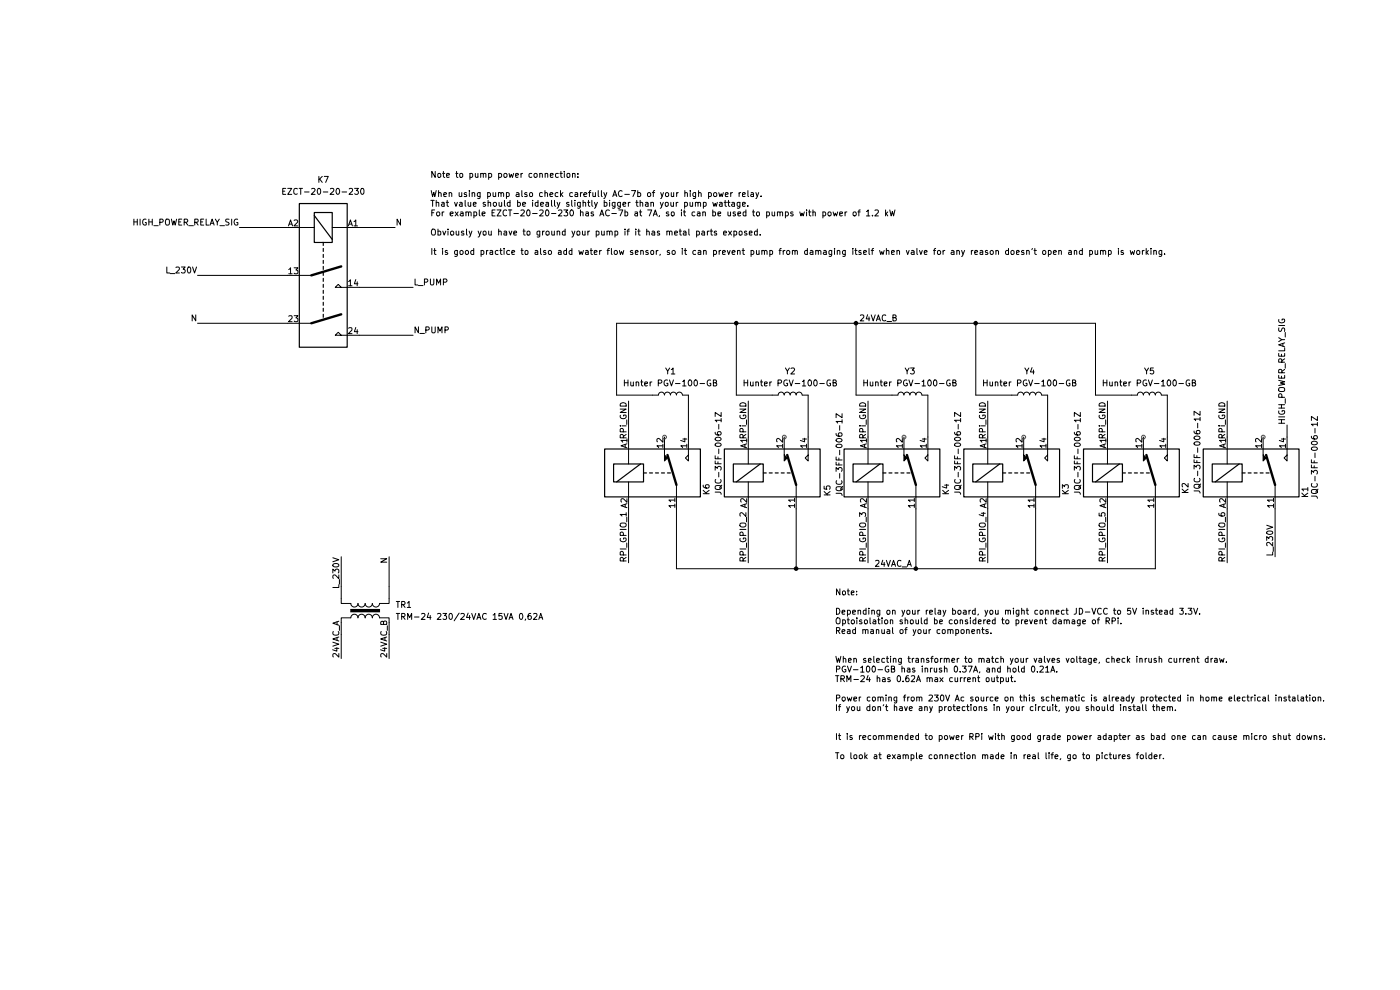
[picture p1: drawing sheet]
(kicad_sch
 (version 20250114)
 (generator "eeschema")
 (generator_version "9.0")
 (paper "A4")
 (title_block
  (title "Connection schema of irrigation system")
  (date "2026-09-27")
  (rev "1"))
 (lib_symbols
  (symbol "Device:L"
   (pin_numbers (hide yes))
   (pin_names
    (offset 1.016) (hide yes)) (exclude_from_sim no) (in_bom yes) (on_board yes)
   (property "Reference" "L" (at -1.27 0 90) (effects (font (size 1.27 1.27))))
   (property "Value" "L" (at 1.905 0 90) (effects (font (size 1.27 1.27))))
   (property "Footprint" "" (at 0 0 0) (effects (font (size 1.27 1.27)) (hide yes)))
   (property "Datasheet" "~" (at 0 0 0) (effects (font (size 1.27 1.27)) (hide yes)))
   (property "Description" "Inductor" (at 0 0 0) (effects (font (size 1.27 1.27)) (hide yes)))
   (symbol "L_0_1"
    (arc (start 0 2.54) (mid 0.6323 1.905) (end 0 1.27) (stroke (width 0) (type default)) (fill (type none)))
    (arc (start 0 1.27) (mid 0.6323 0.635) (end 0 0) (stroke (width 0) (type default)) (fill (type none)))
    (arc (start 0 0) (mid 0.6323 -0.635) (end 0 -1.27) (stroke (width 0) (type default)) (fill (type none)))
    (arc (start 0 -1.27) (mid 0.6323 -1.905) (end 0 -2.54) (stroke (width 0) (type default)) (fill (type none))))
   (symbol "L_1_1"
    (pin passive line (at 0 3.81 270) (length 1.27) (name "1" (effects (font (size 1.27 1.27)))) (number "1" (effects (font (size 1.27 1.27)))))
    (pin passive line (at 0 -3.81 90) (length 1.27) (name "2" (effects (font (size 1.27 1.27)))) (number "2" (effects (font (size 1.27 1.27))))))
   (embedded_fonts no))
  (symbol "Relay:JQC-3FF-006-1Z" (exclude_from_sim no) (in_bom yes) (on_board yes)
   (property "Reference" "K" (at 11.43 3.81 0) (effects (font (size 1.27 1.27)) (justify left)))
   (property "Value" "JQC-3FF-006-1Z" (at 11.43 1.27 0) (effects (font (size 1.27 1.27)) (justify left)))
   (property "Footprint" "Relay_THT:Relay_SPDT_Hongfa_JQC-3FF_0XX-1Z" (at 11.43 -1.27 0) (effects (font (size 1.27 1.27)) (justify left) (hide yes)))
   (property "Datasheet" "https://www.digikey.com/htmldatasheets/production/2071105/0/0/1/JQC-3FF.pdf" (at 0 0 0) (effects (font (size 1.27 1.27)) (hide yes)))
   (property "Description" "Subminiature High Power SPDT Relay, 6V Coil nom. 0.36W, 10A switching current, max 10A@277VAC/28VDC" (at 0 0 0) (effects (font (size 1.27 1.27)) (hide yes)))
   (symbol "JQC-3FF-006-1Z_0_0"
    (polyline (pts (xy 7.62 5.08) (xy 7.62 2.54) (xy 6.985 3.175) (xy 7.62 3.81)) (stroke (width 0) (type default)) (fill (type none))))
   (symbol "JQC-3FF-006-1Z_0_1"
    (rectangle (start -10.16 5.08) (end 10.16 -5.08) (stroke (width 0.254) (type default)) (fill (type background)))
    (rectangle (start -8.255 1.905) (end -1.905 -1.905) (stroke (width 0.254) (type default)) (fill (type none)))
    (polyline (pts (xy -7.62 -1.905) (xy -2.54 1.905)) (stroke (width 0.254) (type default)) (fill (type none)))
    (polyline (pts (xy -5.08 5.08) (xy -5.08 1.905)) (stroke (width 0) (type default)) (fill (type none)))
    (polyline (pts (xy -5.08 -5.08) (xy -5.08 -1.905)) (stroke (width 0) (type default)) (fill (type none)))
    (polyline (pts (xy -1.905 0) (xy -1.27 0)) (stroke (width 0.254) (type default)) (fill (type none)))
    (polyline (pts (xy -0.635 0) (xy 0 0)) (stroke (width 0.254) (type default)) (fill (type none)))
    (polyline (pts (xy 0.635 0) (xy 1.27 0)) (stroke (width 0.254) (type default)) (fill (type none)))
    (polyline (pts (xy 1.905 0) (xy 2.54 0)) (stroke (width 0.254) (type default)) (fill (type none)))
    (polyline (pts (xy 2.54 5.08) (xy 2.54 2.54) (xy 3.175 3.175) (xy 2.54 3.81)) (stroke (width 0) (type default)) (fill (type outline)))
    (polyline (pts (xy 3.175 0) (xy 3.81 0)) (stroke (width 0.254) (type default)) (fill (type none)))
    (polyline (pts (xy 5.08 -2.54) (xy 3.175 3.81)) (stroke (width 0.508) (type default)) (fill (type none)))
    (polyline (pts (xy 5.08 -2.54) (xy 5.08 -5.08)) (stroke (width 0) (type default)) (fill (type none))))
   (symbol "JQC-3FF-006-1Z_1_1"
    (pin passive line (at -5.08 7.62 270) (length 2.54) (name "~" (effects (font (size 1.27 1.27)))) (number "A1" (effects (font (size 1.27 1.27)))))
    (pin passive line (at -5.08 -7.62 90) (length 2.54) (name "~" (effects (font (size 1.27 1.27)))) (number "A2" (effects (font (size 1.27 1.27)))))
    (pin passive line (at 2.54 7.62 270) (length 2.54) (name "~" (effects (font (size 1.27 1.27)))) (number "12" (effects (font (size 1.27 1.27)))))
    (pin passive line (at 5.08 -7.62 90) (length 2.54) (name "~" (effects (font (size 1.27 1.27)))) (number "11" (effects (font (size 1.27 1.27)))))
    (pin passive line (at 7.62 7.62 270) (length 2.54) (name "~" (effects (font (size 1.27 1.27)))) (number "14" (effects (font (size 1.27 1.27))))))
   (embedded_fonts no))
  (symbol "Relay:Relay_DPST-NO" (exclude_from_sim no) (in_bom yes) (on_board yes)
   (property "Reference" "K" (at 16.51 3.81 0) (effects (font (size 1.27 1.27)) (justify left)))
   (property "Value" "Relay_DPST-NO" (at 16.51 1.27 0) (effects (font (size 1.27 1.27)) (justify left)))
   (property "Footprint" "" (at 16.51 -1.27 0) (effects (font (size 1.27 1.27)) (justify left) (hide yes)))
   (property "Datasheet" "~" (at 0 0 0) (effects (font (size 1.27 1.27)) (hide yes)))
   (property "Description" "Relay DPST, monostable, normally open, EN50005" (at 0 0 0) (effects (font (size 1.27 1.27)) (hide yes)))
   (symbol "Relay_DPST-NO_0_1"
    (rectangle (start -15.24 5.08) (end 15.24 -5.08) (stroke (width 0.254) (type default)) (fill (type background)))
    (rectangle (start -13.335 1.905) (end -6.985 -1.905) (stroke (width 0.254) (type default)) (fill (type none)))
    (polyline (pts (xy -12.7 -1.905) (xy -7.62 1.905)) (stroke (width 0.254) (type default)) (fill (type none)))
    (polyline (pts (xy -10.16 5.08) (xy -10.16 1.905)) (stroke (width 0) (type default)) (fill (type none)))
    (polyline (pts (xy -10.16 -5.08) (xy -10.16 -1.905)) (stroke (width 0) (type default)) (fill (type none)))
    (polyline (pts (xy -6.985 0) (xy -6.35 0)) (stroke (width 0.254) (type default)) (fill (type none)))
    (polyline (pts (xy -5.715 0) (xy -5.08 0)) (stroke (width 0.254) (type default)) (fill (type none)))
    (polyline (pts (xy -4.445 0) (xy -3.81 0)) (stroke (width 0.254) (type default)) (fill (type none)))
    (polyline (pts (xy -3.175 0) (xy -2.54 0)) (stroke (width 0.254) (type default)) (fill (type none)))
    (polyline (pts (xy -1.905 0) (xy -1.27 0)) (stroke (width 0.254) (type default)) (fill (type none)))
    (polyline (pts (xy -0.635 0) (xy 0 0)) (stroke (width 0.254) (type default)) (fill (type none)))
    (polyline (pts (xy 0 -2.54) (xy -1.905 3.81)) (stroke (width 0.508) (type default)) (fill (type none)))
    (polyline (pts (xy 0 -2.54) (xy 0 -5.08)) (stroke (width 0) (type default)) (fill (type none)))
    (polyline (pts (xy 0.635 0) (xy 1.27 0)) (stroke (width 0.254) (type default)) (fill (type none)))
    (polyline (pts (xy 1.905 0) (xy 2.54 0)) (stroke (width 0.254) (type default)) (fill (type none)))
    (polyline (pts (xy 2.54 5.08) (xy 2.54 2.54) (xy 1.905 3.175) (xy 2.54 3.81)) (stroke (width 0) (type default)) (fill (type none)))
    (polyline (pts (xy 3.175 0) (xy 3.81 0)) (stroke (width 0.254) (type default)) (fill (type none)))
    (polyline (pts (xy 4.445 0) (xy 5.08 0)) (stroke (width 0.254) (type default)) (fill (type none)))
    (polyline (pts (xy 5.715 0) (xy 6.35 0)) (stroke (width 0.254) (type default)) (fill (type none)))
    (polyline (pts (xy 6.985 0) (xy 7.62 0)) (stroke (width 0.254) (type default)) (fill (type none)))
    (polyline (pts (xy 8.255 0) (xy 8.89 0)) (stroke (width 0.254) (type default)) (fill (type none)))
    (polyline (pts (xy 10.16 -2.54) (xy 8.255 3.81)) (stroke (width 0.508) (type default)) (fill (type none)))
    (polyline (pts (xy 10.16 -2.54) (xy 10.16 -5.08)) (stroke (width 0) (type default)) (fill (type none)))
    (polyline (pts (xy 12.7 5.08) (xy 12.7 2.54) (xy 12.065 3.175) (xy 12.7 3.81)) (stroke (width 0) (type default)) (fill (type none))))
   (symbol "Relay_DPST-NO_1_1"
    (pin passive line (at -10.16 7.62 270) (length 2.54) (name "~" (effects (font (size 1.27 1.27)))) (number "A1" (effects (font (size 1.27 1.27)))))
    (pin passive line (at -10.16 -7.62 90) (length 2.54) (name "~" (effects (font (size 1.27 1.27)))) (number "A2" (effects (font (size 1.27 1.27)))))
    (pin passive line (at 0 -7.62 90) (length 2.54) (name "~" (effects (font (size 1.27 1.27)))) (number "13" (effects (font (size 1.27 1.27)))))
    (pin passive line (at 2.54 7.62 270) (length 2.54) (name "~" (effects (font (size 1.27 1.27)))) (number "14" (effects (font (size 1.27 1.27)))))
    (pin passive line (at 10.16 -7.62 90) (length 2.54) (name "~" (effects (font (size 1.27 1.27)))) (number "23" (effects (font (size 1.27 1.27)))))
    (pin passive line (at 12.7 7.62 270) (length 2.54) (name "~" (effects (font (size 1.27 1.27)))) (number "24" (effects (font (size 1.27 1.27))))))
   (embedded_fonts no))
  (symbol "Transformer:TRANSF1"
   (pin_numbers (hide yes))
   (pin_names
    (offset 0)) (exclude_from_sim no) (in_bom yes) (on_board yes)
   (property "Reference" "TR" (at 0 6.35 0) (effects (font (size 1.27 1.27))))
   (property "Value" "TRANSF1" (at 0 -6.35 0) (effects (font (size 1.27 1.27))))
   (property "Footprint" "" (at 0 0 0) (effects (font (size 1.27 1.27)) (hide yes)))
   (property "Datasheet" "" (at 0 0 0) (effects (font (size 1.27 1.27)) (hide yes)))
   (property "Description" "" (at 0 0 0) (effects (font (size 1.27 1.27)) (hide yes)))
   (symbol "TRANSF1_0_1"
    (polyline (pts (xy -2.54 5.08) (xy -1.524 5.08) (xy -1.524 3.048)) (stroke (width 0.1524) (type default)) (fill (type none)))
    (arc (start -1.524 3.048) (mid -0.7653 2.286) (end -1.524 1.524) (stroke (width 0.2032) (type default)) (fill (type none)))
    (arc (start -1.524 1.524) (mid -0.7653 0.762) (end -1.524 0) (stroke (width 0.2032) (type default)) (fill (type none)))
    (arc (start -1.524 0) (mid -0.7653 -0.762) (end -1.524 -1.524) (stroke (width 0.2032) (type default)) (fill (type none)))
    (arc (start -1.524 -1.524) (mid -0.7653 -2.286) (end -1.524 -3.048) (stroke (width 0.2032) (type default)) (fill (type none)))
    (polyline (pts (xy -1.524 -3.048) (xy -1.524 -5.08) (xy -2.54 -5.08)) (stroke (width 0.1524) (type default)) (fill (type none)))
    (rectangle (start -0.254 3.048) (end 0.254 -3.048) (stroke (width 0.0254) (type default)) (fill (type outline)))
    (polyline (pts (xy 1.524 3.048) (xy 1.524 5.08) (xy 2.54 5.08)) (stroke (width 0.1524) (type default)) (fill (type none)))
    (arc (start 1.524 1.524) (mid 0.7653 2.286) (end 1.524 3.048) (stroke (width 0.2032) (type default)) (fill (type none)))
    (arc (start 1.524 0) (mid 0.7653 0.762) (end 1.524 1.524) (stroke (width 0.2032) (type default)) (fill (type none)))
    (arc (start 1.524 -1.524) (mid 0.7653 -0.762) (end 1.524 0) (stroke (width 0.2032) (type default)) (fill (type none)))
    (arc (start 1.524 -3.048) (mid 0.7653 -2.286) (end 1.524 -1.524) (stroke (width 0.2032) (type default)) (fill (type none)))
    (polyline (pts (xy 2.54 -5.08) (xy 1.524 -5.08) (xy 1.524 -3.048)) (stroke (width 0.1524) (type default)) (fill (type none))))
   (symbol "TRANSF1_1_1"
    (pin passive line (at -5.08 5.08 0) (length 2.54) (name "~" (effects (font (size 1.27 1.27)))) (number "1" (effects (font (size 1.27 1.27)))))
    (pin passive line (at -5.08 -5.08 0) (length 2.54) (name "~" (effects (font (size 1.27 1.27)))) (number "2" (effects (font (size 1.27 1.27)))))
    (pin passive line (at 5.08 5.08 180) (length 2.54) (name "~" (effects (font (size 1.27 1.27)))) (number "4" (effects (font (size 1.27 1.27)))))
    (pin passive line (at 5.08 -5.08 180) (length 2.54) (name "~" (effects (font (size 1.27 1.27)))) (number "3" (effects (font (size 1.27 1.27))))))
   (embedded_fonts no)))
 (text "Note to pump power connection:\n\nWhen using pump also check carefully AC-7b of your high power relay.\nThat value should be ideally slightly bigger than your pump wattage.\nFor example EZCT-20-20-230 has AC-7b at 7A, so it can be used to pumps with power of 1.2 kW\n\nObviously you have to ground your pump if it has metal parts exposed.\n\nIt is good practice to also add water flow sensor, so it can prevent pump from damaging itself when valve for any reason doesn't open and pump is working.\n"
  (exclude_from_sim no)
  (at 91.186 45.466 0)
  (effects (font (size 1.27 1.27)) (justify left)))
 (text "Note:\n\nDepending on your relay board, you might connect JD-VCC to 5V instead 3.3V.\nOptoisolation should be considered to prevent damage of RPi.\nRead manual of your components.\n\n\nWhen selecting transformer to match your valves voltage, check inrush current draw.\nPGV-100-GB has inrush 0.37A, and hold 0.21A.\nTRM-24 has 0.62A max current output.\n\nPower coming from 230V Ac source on this schematic is already protected in home electrical instalation.\nIf you don't have any protections in your circuit, you should install them.\n\n\nIt is recommended to power RPi with good grade power adapter as bad one can cause micro shut downs.\n\nTo look at example connection made in real life, go to pictures folder.\n"
  (exclude_from_sim no)
  (at 177.038 143.256 0)
  (effects (font (size 1.27 1.27)) (justify left)))
 (junction
  (at 181.61 68.58)
  (diameter 0)
  (color 0 0 0 0))
 (junction
  (at 156.21 68.58)
  (diameter 0)
  (color 0 0 0 0))
 (junction
  (at 168.91 120.65)
  (diameter 0)
  (color 0 0 0 0))
 (junction
  (at 207.01 68.58)
  (diameter 0)
  (color 0 0 0 0))
 (junction
  (at 219.71 120.65)
  (diameter 0)
  (color 0 0 0 0))
 (junction
  (at 194.31 120.65)
  (diameter 0)
  (color 0 0 0 0))
 (wire
  (pts (xy 143.51 120.65) (xy 143.51 107.95))
  (stroke (width 0) (type default)))
 (wire
  (pts (xy 181.61 83.82) (xy 189.23 83.82))
  (stroke (width 0) (type default)))
 (wire
  (pts (xy 50.8 48.26) (xy 60.96 48.26))
  (stroke (width 0) (type default)))
 (wire
  (pts (xy 130.81 83.82) (xy 138.43 83.82))
  (stroke (width 0) (type default)))
 (wire
  (pts (xy 184.15 85.09) (xy 184.15 92.71))
  (stroke (width 0) (type default)))
 (wire
  (pts (xy 72.39 118.11) (xy 72.39 124.46))
  (stroke (width 0) (type default)))
 (wire
  (pts (xy 82.55 118.11) (xy 82.55 124.46))
  (stroke (width 0) (type default)))
 (wire
  (pts (xy 209.55 85.09) (xy 209.55 92.71))
  (stroke (width 0) (type default)))
 (wire
  (pts (xy 41.91 68.58) (xy 60.96 68.58))
  (stroke (width 0) (type default)))
 (wire
  (pts (xy 156.21 83.82) (xy 163.83 83.82))
  (stroke (width 0) (type default)))
 (wire
  (pts (xy 232.41 83.82) (xy 232.41 68.58))
  (stroke (width 0) (type default)))
 (wire
  (pts (xy 181.61 68.58) (xy 181.61 83.82))
  (stroke (width 0) (type default)))
 (wire
  (pts (xy 168.91 107.95) (xy 168.91 120.65))
  (stroke (width 0) (type default)))
 (wire
  (pts (xy 72.39 134.62) (xy 72.39 139.7))
  (stroke (width 0) (type default)))
 (wire
  (pts (xy 222.25 83.82) (xy 222.25 92.71))
  (stroke (width 0) (type default)))
 (wire
  (pts (xy 247.65 83.82) (xy 247.65 92.71))
  (stroke (width 0) (type default)))
 (wire
  (pts (xy 207.01 83.82) (xy 207.01 68.58))
  (stroke (width 0) (type default)))
 (wire
  (pts (xy 209.55 107.95) (xy 209.55 119.38))
  (stroke (width 0) (type default)))
 (wire
  (pts (xy 196.85 83.82) (xy 196.85 92.71))
  (stroke (width 0) (type default)))
 (wire
  (pts (xy 76.2 48.26) (xy 83.82 48.26))
  (stroke (width 0) (type default)))
 (wire
  (pts (xy 76.2 71.12) (xy 87.63 71.12))
  (stroke (width 0) (type default)))
 (wire
  (pts (xy 184.15 107.95) (xy 184.15 119.38))
  (stroke (width 0) (type default)))
 (wire
  (pts (xy 260.35 107.95) (xy 260.35 119.38))
  (stroke (width 0) (type default)))
 (wire
  (pts (xy 156.21 68.58) (xy 181.61 68.58))
  (stroke (width 0) (type default)))
 (wire
  (pts (xy 158.75 85.09) (xy 158.75 92.71))
  (stroke (width 0) (type default)))
 (wire
  (pts (xy 146.05 83.82) (xy 146.05 92.71))
  (stroke (width 0) (type default)))
 (wire
  (pts (xy 219.71 120.65) (xy 194.31 120.65))
  (stroke (width 0) (type default)))
 (wire
  (pts (xy 260.35 85.09) (xy 260.35 92.71))
  (stroke (width 0) (type default)))
 (wire
  (pts (xy 130.81 68.58) (xy 156.21 68.58))
  (stroke (width 0) (type default)))
 (wire
  (pts (xy 156.21 68.58) (xy 156.21 83.82))
  (stroke (width 0) (type default)))
 (wire
  (pts (xy 207.01 68.58) (xy 232.41 68.58))
  (stroke (width 0) (type default)))
 (wire
  (pts (xy 133.35 119.38) (xy 133.35 107.95))
  (stroke (width 0) (type default)))
 (wire
  (pts (xy 130.81 83.82) (xy 130.81 68.58))
  (stroke (width 0) (type default)))
 (wire
  (pts (xy 82.55 134.62) (xy 82.55 139.7))
  (stroke (width 0) (type default)))
 (wire
  (pts (xy 245.11 120.65) (xy 219.71 120.65))
  (stroke (width 0) (type default)))
 (wire
  (pts (xy 270.51 107.95) (xy 270.51 118.11))
  (stroke (width 0) (type default)))
 (wire
  (pts (xy 41.91 58.42) (xy 60.96 58.42))
  (stroke (width 0) (type default)))
 (wire
  (pts (xy 207.01 83.82) (xy 214.63 83.82))
  (stroke (width 0) (type default)))
 (wire
  (pts (xy 171.45 83.82) (xy 171.45 92.71))
  (stroke (width 0) (type default)))
 (wire
  (pts (xy 194.31 107.95) (xy 194.31 120.65))
  (stroke (width 0) (type default)))
 (wire
  (pts (xy 158.75 119.38) (xy 158.75 107.95))
  (stroke (width 0) (type default)))
 (wire
  (pts (xy 219.71 107.95) (xy 219.71 120.65))
  (stroke (width 0) (type default)))
 (wire
  (pts (xy 273.05 90.17) (xy 273.05 92.71))
  (stroke (width 0) (type default)))
 (wire
  (pts (xy 133.35 85.09) (xy 133.35 92.71))
  (stroke (width 0) (type default)))
 (wire
  (pts (xy 245.11 107.95) (xy 245.11 120.65))
  (stroke (width 0) (type default)))
 (wire
  (pts (xy 168.91 120.65) (xy 143.51 120.65))
  (stroke (width 0) (type default)))
 (wire
  (pts (xy 234.95 85.09) (xy 234.95 92.71))
  (stroke (width 0) (type default)))
 (wire
  (pts (xy 181.61 68.58) (xy 207.01 68.58))
  (stroke (width 0) (type default)))
 (wire
  (pts (xy 232.41 83.82) (xy 240.03 83.82))
  (stroke (width 0) (type default)))
 (wire
  (pts (xy 168.91 120.65) (xy 194.31 120.65))
  (stroke (width 0) (type default)))
 (wire
  (pts (xy 234.95 107.95) (xy 234.95 119.38))
  (stroke (width 0) (type default)))
 (wire
  (pts (xy 76.2 60.96) (xy 87.63 60.96))
  (stroke (width 0) (type default)))
 (label "RPI_GPIO_3"
  (at 184.15 119.38 90)
  (effects (font (size 1.27 1.27)) (justify left bottom)))
 (label "HIGH_POWER_RELAY_SIG"
  (at 273.05 90.17 90)
  (effects (font (size 1.27 1.27)) (justify left bottom)))
 (label "RPi_GND"
  (at 184.15 85.09 270)
  (effects (font (size 1.27 1.27)) (justify right bottom)))
 (label "L_230V"
  (at 41.91 58.42 180)
  (effects (font (size 1.27 1.27)) (justify right bottom)))
 (label "RPi_GND"
  (at 133.35 85.09 270)
  (effects (font (size 1.27 1.27)) (justify right bottom)))
 (label "24VAC_B"
  (at 190.5 68.58 180)
  (effects (font (size 1.27 1.27)) (justify right bottom)))
 (label "N"
  (at 83.82 48.26 0)
  (effects (font (size 1.27 1.27)) (justify left bottom)))
 (label "N"
  (at 41.91 68.58 180)
  (effects (font (size 1.27 1.27)) (justify right bottom)))
 (label "RPI_GPIO_1"
  (at 133.35 119.38 90)
  (effects (font (size 1.27 1.27)) (justify left bottom)))
 (label "24VAC_A"
  (at 185.42 120.65 0)
  (effects (font (size 1.27 1.27)) (justify left bottom)))
 (label "RPI_GPIO_2"
  (at 158.75 119.38 90)
  (effects (font (size 1.27 1.27)) (justify left bottom)))
 (label "24VAC_B"
  (at 82.55 139.7 90)
  (effects (font (size 1.27 1.27)) (justify left bottom)))
 (label "N"
  (at 82.55 118.11 270)
  (effects (font (size 1.27 1.27)) (justify right bottom)))
 (label "HIGH_POWER_RELAY_SIG"
  (at 50.8 48.26 180)
  (effects (font (size 1.27 1.27)) (justify right bottom)))
 (label "RPI_GPIO_5"
  (at 234.95 119.38 90)
  (effects (font (size 1.27 1.27)) (justify left bottom)))
 (label "RPi_GND"
  (at 158.75 85.09 270)
  (effects (font (size 1.27 1.27)) (justify right bottom)))
 (label "L_PUMP"
  (at 87.63 60.96 0)
  (effects (font (size 1.27 1.27)) (justify left bottom)))
 (label "N_PUMP"
  (at 87.63 71.12 0)
  (effects (font (size 1.27 1.27)) (justify left bottom)))
 (label "RPi_GND"
  (at 260.35 85.09 270)
  (effects (font (size 1.27 1.27)) (justify right bottom)))
 (label "RPi_GND"
  (at 209.55 85.09 270)
  (effects (font (size 1.27 1.27)) (justify right bottom)))
 (label "24VAC_A"
  (at 72.39 139.7 90)
  (effects (font (size 1.27 1.27)) (justify left bottom)))
 (label "RPI_GPIO_6"
  (at 260.35 119.38 90)
  (effects (font (size 1.27 1.27)) (justify left bottom)))
 (label "L_230V"
  (at 72.39 118.11 270)
  (effects (font (size 1.27 1.27)) (justify right bottom)))
 (label "L_230V"
  (at 270.51 118.11 90)
  (effects (font (size 1.27 1.27)) (justify left bottom)))
 (label "RPi_GND"
  (at 234.95 85.09 270)
  (effects (font (size 1.27 1.27)) (justify right bottom)))
 (label "RPI_GPIO_4"
  (at 209.55 119.38 90)
  (effects (font (size 1.27 1.27)) (justify left bottom)))
 (symbol
  (lib_id "Relay:JQC-3FF-006-1Z")
  (at 138.43 100.33 0)
  (unit 1)
  (exclude_from_sim no)
  (in_bom yes)
  (on_board yes)
  (dnp no)
  (property "Reference" "K6" (at 149.86 105.156 90) (effects (font (size 1.27 1.27)) (justify left)))
  (property "Value" "JQC-3FF-006-1Z" (at 152.4 105.156 90) (effects (font (size 1.27 1.27)) (justify left)))
  (property "Footprint" "Relay_THT:Relay_SPDT_Hongfa_JQC-3FF_0XX-1Z" (at 149.86 101.6 0) (effects (font (size 1.27 1.27)) (justify left) (hide yes)))
  (property "Datasheet" "https://www.digikey.com/htmldatasheets/production/2071105/0/0/1/JQC-3FF.pdf" (at 138.43 100.33 0) (effects (font (size 1.27 1.27)) (hide yes)))
  (property "Description" "Subminiature High Power SPDT Relay, 6V Coil nom. 0.36W, 10A switching current, max 10A@277VAC/28VDC" (at 138.43 100.33 0) (effects (font (size 1.27 1.27)) (hide yes)))
  (pin "11")
  (pin "A1")
  (pin "A2")
  (pin "12")
  (pin "14"))
 (symbol
  (lib_id "Device:L")
  (at 218.44 83.82 90)
  (unit 1)
  (exclude_from_sim no)
  (in_bom yes)
  (on_board yes)
  (dnp no)
  (fields_autoplaced yes)
  (property "Reference" "Y4" (at 218.44 78.74 90) (effects (font (size 1.27 1.27))))
  (property "Value" "Hunter PGV-100-GB" (at 218.44 81.28 90) (effects (font (size 1.27 1.27))))
  (property "Footprint" "" (at 218.44 83.82 0) (effects (font (size 1.27 1.27)) (hide yes)))
  (property "Datasheet" "~" (at 218.44 83.82 0) (effects (font (size 1.27 1.27)) (hide yes)))
  (property "Description" "Inductor" (at 218.44 83.82 0) (effects (font (size 1.27 1.27)) (hide yes)))
  (pin "1")
  (pin "2"))
 (symbol
  (lib_id "Device:L")
  (at 167.64 83.82 90)
  (unit 1)
  (exclude_from_sim no)
  (in_bom yes)
  (on_board yes)
  (dnp no)
  (fields_autoplaced yes)
  (property "Reference" "Y2" (at 167.64 78.74 90) (effects (font (size 1.27 1.27))))
  (property "Value" "Hunter PGV-100-GB" (at 167.64 81.28 90) (effects (font (size 1.27 1.27))))
  (property "Footprint" "" (at 167.64 83.82 0) (effects (font (size 1.27 1.27)) (hide yes)))
  (property "Datasheet" "~" (at 167.64 83.82 0) (effects (font (size 1.27 1.27)) (hide yes)))
  (property "Description" "Inductor" (at 167.64 83.82 0) (effects (font (size 1.27 1.27)) (hide yes)))
  (pin "1")
  (pin "2"))
 (symbol
  (lib_id "Device:L")
  (at 243.84 83.82 90)
  (unit 1)
  (exclude_from_sim no)
  (in_bom yes)
  (on_board yes)
  (dnp no)
  (fields_autoplaced yes)
  (property "Reference" "Y5" (at 243.84 78.74 90) (effects (font (size 1.27 1.27))))
  (property "Value" "Hunter PGV-100-GB" (at 243.84 81.28 90) (effects (font (size 1.27 1.27))))
  (property "Footprint" "" (at 243.84 83.82 0) (effects (font (size 1.27 1.27)) (hide yes)))
  (property "Datasheet" "~" (at 243.84 83.82 0) (effects (font (size 1.27 1.27)) (hide yes)))
  (property "Description" "Inductor" (at 243.84 83.82 0) (effects (font (size 1.27 1.27)) (hide yes)))
  (pin "1")
  (pin "2"))
 (symbol
  (lib_id "Transformer:TRANSF1")
  (at 77.47 129.54 90)
  (unit 1)
  (exclude_from_sim no)
  (in_bom yes)
  (on_board yes)
  (dnp no)
  (fields_autoplaced yes)
  (property "Reference" "TR1" (at 83.82 128.2699 90) (effects (font (size 1.27 1.27)) (justify right)))
  (property "Value" "TRM-24 230/24VAC 15VA 0,62A" (at 83.82 130.8099 90) (effects (font (size 1.27 1.27)) (justify right)))
  (property "Footprint" "" (at 77.47 129.54 0) (effects (font (size 1.27 1.27)) (hide yes)))
  (property "Datasheet" "" (at 77.47 129.54 0) (effects (font (size 1.27 1.27)) (hide yes)))
  (property "Description" "" (at 77.47 129.54 0) (effects (font (size 1.27 1.27)) (hide yes)))
  (pin "4")
  (pin "3")
  (pin "2")
  (pin "1"))
 (symbol
  (lib_id "Relay:JQC-3FF-006-1Z")
  (at 189.23 100.33 0)
  (unit 1)
  (exclude_from_sim no)
  (in_bom yes)
  (on_board yes)
  (dnp no)
  (property "Reference" "K4" (at 200.66 105.156 90) (effects (font (size 1.27 1.27)) (justify left)))
  (property "Value" "JQC-3FF-006-1Z" (at 203.2 105.156 90) (effects (font (size 1.27 1.27)) (justify left)))
  (property "Footprint" "Relay_THT:Relay_SPDT_Hongfa_JQC-3FF_0XX-1Z" (at 200.66 101.6 0) (effects (font (size 1.27 1.27)) (justify left) (hide yes)))
  (property "Datasheet" "https://www.digikey.com/htmldatasheets/production/2071105/0/0/1/JQC-3FF.pdf" (at 189.23 100.33 0) (effects (font (size 1.27 1.27)) (hide yes)))
  (property "Description" "Subminiature High Power SPDT Relay, 6V Coil nom. 0.36W, 10A switching current, max 10A@277VAC/28VDC" (at 189.23 100.33 0) (effects (font (size 1.27 1.27)) (hide yes)))
  (pin "11")
  (pin "A1")
  (pin "A2")
  (pin "12")
  (pin "14"))
 (symbol
  (lib_id "Device:L")
  (at 193.04 83.82 90)
  (unit 1)
  (exclude_from_sim no)
  (in_bom yes)
  (on_board yes)
  (dnp no)
  (fields_autoplaced yes)
  (property "Reference" "Y3" (at 193.04 78.74 90) (effects (font (size 1.27 1.27))))
  (property "Value" "Hunter PGV-100-GB" (at 193.04 81.28 90) (effects (font (size 1.27 1.27))))
  (property "Footprint" "" (at 193.04 83.82 0) (effects (font (size 1.27 1.27)) (hide yes)))
  (property "Datasheet" "~" (at 193.04 83.82 0) (effects (font (size 1.27 1.27)) (hide yes)))
  (property "Description" "Inductor" (at 193.04 83.82 0) (effects (font (size 1.27 1.27)) (hide yes)))
  (pin "1")
  (pin "2"))
 (symbol
  (lib_id "Relay:JQC-3FF-006-1Z")
  (at 265.43 100.33 0)
  (unit 1)
  (exclude_from_sim no)
  (in_bom yes)
  (on_board yes)
  (dnp no)
  (property "Reference" "K1" (at 276.86 104.394 90) (effects (font (size 1.27 1.27))))
  (property "Value" "JQC-3FF-006-1Z" (at 278.892 97.028 90) (effects (font (size 1.27 1.27))))
  (property "Footprint" "Relay_THT:Relay_SPDT_Hongfa_JQC-3FF_0XX-1Z" (at 276.86 101.6 0) (effects (font (size 1.27 1.27)) (justify left) (hide yes)))
  (property "Datasheet" "https://www.digikey.com/htmldatasheets/production/2071105/0/0/1/JQC-3FF.pdf" (at 265.43 100.33 0) (effects (font (size 1.27 1.27)) (hide yes)))
  (property "Description" "Subminiature High Power SPDT Relay, 6V Coil nom. 0.36W, 10A switching current, max 10A@277VAC/28VDC" (at 265.43 100.33 0) (effects (font (size 1.27 1.27)) (hide yes)))
  (pin "11")
  (pin "A1")
  (pin "A2")
  (pin "12")
  (pin "14"))
 (symbol
  (lib_id "Relay:Relay_DPST-NO")
  (at 68.58 58.42 270)
  (unit 1)
  (exclude_from_sim no)
  (in_bom yes)
  (on_board yes)
  (dnp no)
  (fields_autoplaced yes)
  (property "Reference" "K7" (at 68.58 38.1 90) (effects (font (size 1.27 1.27))))
  (property "Value" "EZCT-20-20-230" (at 68.58 40.64 90) (effects (font (size 1.27 1.27))))
  (property "Footprint" "" (at 67.31 74.93 0) (effects (font (size 1.27 1.27)) (justify left) (hide yes)))
  (property "Datasheet" "~" (at 68.58 58.42 0) (effects (font (size 1.27 1.27)) (hide yes)))
  (property "Description" "Relay DPST, monostable, normally open, EN50005" (at 68.58 58.42 0) (effects (font (size 1.27 1.27)) (hide yes)))
  (pin "14")
  (pin "13")
  (pin "23")
  (pin "24")
  (pin "A1")
  (pin "A2"))
 (symbol
  (lib_id "Relay:JQC-3FF-006-1Z")
  (at 240.03 100.33 0)
  (unit 1)
  (exclude_from_sim no)
  (in_bom yes)
  (on_board yes)
  (dnp no)
  (property "Reference" "K2" (at 251.46 104.902 90) (effects (font (size 1.27 1.27)) (justify left)))
  (property "Value" "JQC-3FF-006-1Z" (at 254 104.902 90) (effects (font (size 1.27 1.27)) (justify left)))
  (property "Footprint" "Relay_THT:Relay_SPDT_Hongfa_JQC-3FF_0XX-1Z" (at 251.46 101.6 0) (effects (font (size 1.27 1.27)) (justify left) (hide yes)))
  (property "Datasheet" "https://www.digikey.com/htmldatasheets/production/2071105/0/0/1/JQC-3FF.pdf" (at 240.03 100.33 0) (effects (font (size 1.27 1.27)) (hide yes)))
  (property "Description" "Subminiature High Power SPDT Relay, 6V Coil nom. 0.36W, 10A switching current, max 10A@277VAC/28VDC" (at 240.03 100.33 0) (effects (font (size 1.27 1.27)) (hide yes)))
  (pin "11")
  (pin "A1")
  (pin "A2")
  (pin "12")
  (pin "14"))
 (symbol
  (lib_id "Relay:JQC-3FF-006-1Z")
  (at 163.83 100.33 0)
  (unit 1)
  (exclude_from_sim no)
  (in_bom yes)
  (on_board yes)
  (dnp no)
  (property "Reference" "K5" (at 175.514 105.41 90) (effects (font (size 1.27 1.27)) (justify left)))
  (property "Value" "JQC-3FF-006-1Z" (at 178.054 105.41 90) (effects (font (size 1.27 1.27)) (justify left)))
  (property "Footprint" "Relay_THT:Relay_SPDT_Hongfa_JQC-3FF_0XX-1Z" (at 175.26 101.6 0) (effects (font (size 1.27 1.27)) (justify left) (hide yes)))
  (property "Datasheet" "https://www.digikey.com/htmldatasheets/production/2071105/0/0/1/JQC-3FF.pdf" (at 163.83 100.33 0) (effects (font (size 1.27 1.27)) (hide yes)))
  (property "Description" "Subminiature High Power SPDT Relay, 6V Coil nom. 0.36W, 10A switching current, max 10A@277VAC/28VDC" (at 163.83 100.33 0) (effects (font (size 1.27 1.27)) (hide yes)))
  (pin "11")
  (pin "A1")
  (pin "A2")
  (pin "12")
  (pin "14"))
 (symbol
  (lib_id "Relay:JQC-3FF-006-1Z")
  (at 214.63 100.33 0)
  (unit 1)
  (exclude_from_sim no)
  (in_bom yes)
  (on_board yes)
  (dnp no)
  (property "Reference" "K3" (at 226.06 105.156 90) (effects (font (size 1.27 1.27)) (justify left)))
  (property "Value" "JQC-3FF-006-1Z" (at 228.6 105.156 90) (effects (font (size 1.27 1.27)) (justify left)))
  (property "Footprint" "Relay_THT:Relay_SPDT_Hongfa_JQC-3FF_0XX-1Z" (at 226.06 101.6 0) (effects (font (size 1.27 1.27)) (justify left) (hide yes)))
  (property "Datasheet" "https://www.digikey.com/htmldatasheets/production/2071105/0/0/1/JQC-3FF.pdf" (at 214.63 100.33 0) (effects (font (size 1.27 1.27)) (hide yes)))
  (property "Description" "Subminiature High Power SPDT Relay, 6V Coil nom. 0.36W, 10A switching current, max 10A@277VAC/28VDC" (at 214.63 100.33 0) (effects (font (size 1.27 1.27)) (hide yes)))
  (pin "11")
  (pin "A1")
  (pin "A2")
  (pin "12")
  (pin "14"))
 (symbol
  (lib_id "Device:L")
  (at 142.24 83.82 90)
  (unit 1)
  (exclude_from_sim no)
  (in_bom yes)
  (on_board yes)
  (dnp no)
  (fields_autoplaced yes)
  (property "Reference" "Y1" (at 142.24 78.74 90) (effects (font (size 1.27 1.27))))
  (property "Value" "Hunter PGV-100-GB" (at 142.24 81.28 90) (effects (font (size 1.27 1.27))))
  (property "Footprint" "" (at 142.24 83.82 0) (effects (font (size 1.27 1.27)) (hide yes)))
  (property "Datasheet" "~" (at 142.24 83.82 0) (effects (font (size 1.27 1.27)) (hide yes)))
  (property "Description" "Inductor" (at 142.24 83.82 0) (effects (font (size 1.27 1.27)) (hide yes)))
  (pin "1")
  (pin "2"))
 (sheet_instances
  (path ""
   (page "1")))
 (embedded_fonts no))
